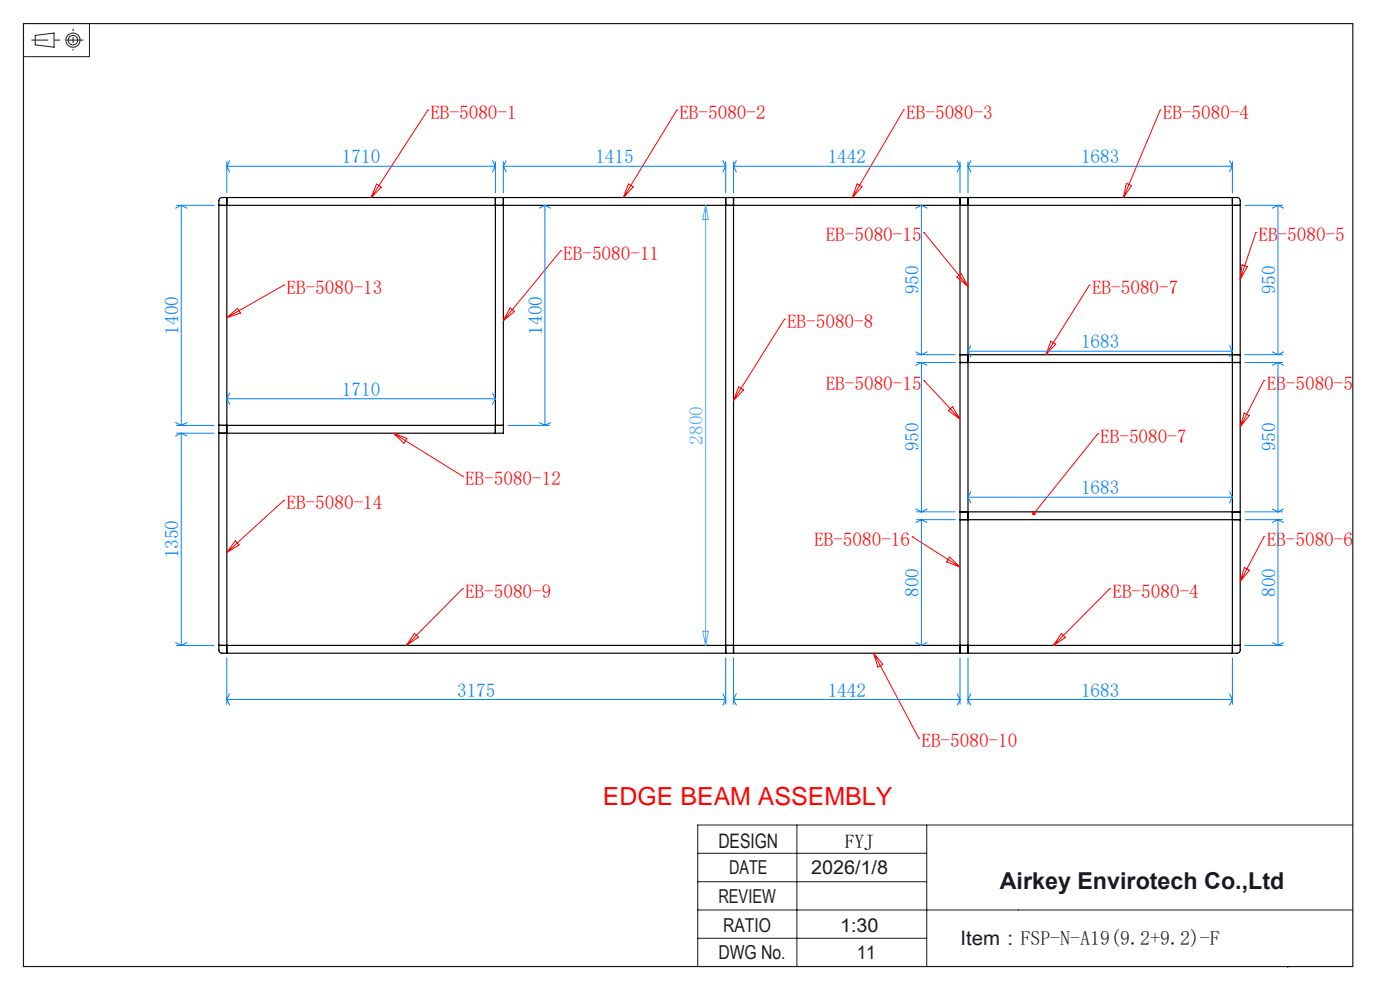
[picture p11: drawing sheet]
<svg xmlns="http://www.w3.org/2000/svg" width="297mm" height="210mm" viewBox="0 0 297 210" stroke-linecap="round" stroke-linejoin="round" font-family="sans-serif">
<g fill="none" stroke="#191924" stroke-width=".21">
<path d="M7.5 7.5l4-.5v3l-4-.5zM19 5v7h-14M169.1 175v30M196.6 175v30M287 175h-139v30M148 187h48.6M148 193h139M148 181h48.6M148.1 199h48.5M273.2 205v.2"/>
<circle cx="15.5" cy="8.5" r="1.01"/>
<circle cx="15.5" cy="8.5" r="1.5"/>
</g>
<path d="M15.5 6.1v4.6" fill="none" stroke="#191924" stroke-width=".21" stroke-dasharray="30.5 1.3 1.3 1.3" stroke-dashoffset="30" stroke-linecap="butt"/>
<path d="M17.7 8.5h-11" fill="none" stroke="#191924" stroke-width=".21" stroke-dasharray="30.5 1.3 1.3 1.3" stroke-dashoffset="26.8" stroke-linecap="butt"/>
<path d="M5 5h282v200h-282z" fill="none" stroke="#191924" stroke-width=".25"/>
<g fill="none" stroke="#000" stroke-width=".25">
<path d="M46.4 43.6h216.7M46.6 42.1l.4-.2 215.8 .1 .3 .5v95.5l-.1 .4-.5 .2-215.8-.1-.3-.6v-95.3zM48.1 41.9v96.7M105.1 41.9v50M106.8 41.9v50h-60.4M154 41.9v96.7M155.6 41.9v96.7M203.7 41.9v96.7M205.4 41.9v96.7M261.4 41.9v96.7M203.7 75.2h59.4M203.7 76.9h59.4"/>
<path d="M46.4 90.2h60.4M203.7 110.2h59.4M203.7 108.6h59.4M46.4 136.9h216.7"/>
</g>
<g fill="none" stroke="#f00" stroke-width=".21">
<path d="M79.9 39l1 .7-2.2 2.2zM90.8 23.3h.1M90.8 23.3l-12.1 18.6M133.3 39l1 .6-2 2.3zM143.6 23.3h.1M143.6 23.3l-11.3 18.6M181.8 39l1.1 .6-2.1 2.3zM191.7 23.3h.1M191.7 23.3l-10.9 18.6M238.9 38.9l1.2 .5-1.8 2.5zM246.1 23.3h.1M246.1 23.3l-7.8 18.6"/>
<path d="M119 53.2h.1M119 53.2l-12.2 14.8M196 49.3h.1M196 49.3l9.4 11.4M203 58.8l.9-.7 1.5 2.6zM263.5 56.2l1.1 .4-1.5 2.6zM266.4 49.3h.1M266.4 49.3l-3.3 9.9M48.1 67.4l2.3-2 .6 1zM60.2 60.5h.1M60.2 60.5l-12.1 6.9M108.2 65.3l.9 .8-2.3 1.9z"/>
<path d="M166.4 67.7h.1M166.4 67.7l-10.8 17.2M223 72.4l1 .6-2.1 2.2zM231.1 60.5h.1M231.1 60.5l-9.2 14.7M83.5 91.9l14.6 9.1M83.5 91.9l2.8 1.1-.6 1zM156.7 82.1l1 .6-2.1 2.2zM196 80.7h.1M196 80.7l7.7 8.2M201.2 87.1l.9-.8 1.6 2.6zM232.9 92h.1"/>
<path d="M232.9 92l-13.6 16.9M263.9 87.6l1.1 .6-1.9 2.3zM268.1 80.7h.1M268.1 80.7l-5 9.8M49.9 114.7l.8 .9-2.6 1.6zM60.2 106.1h.1M60.2 106.1l-12.1 11.1M98.1 101h.1M193.5 113.9h.1M193.5 113.9l10.2 6.4M201.5 118.2l2.2 2.1-2.9-1.1zM268.1 113.9h.1"/>
<path d="M268.1 113.9l-5 9.4M87.9 134.3l.9 .9-2.6 1.7zM98.1 124.9h.1M98.1 124.9l-11.9 12M185.3 138.6l9.6 18M185.3 138.6l2 2.3-1.1 .6zM225.2 134.4l.8 .8-2.5 1.7zM235.4 124.9h.1M235.4 124.9l-11.9 12M264 120.4l1 .6-1.9 2.3zM194.9 156.6h.1"/>
</g>
<g fill="none" stroke="#0080ff" stroke-width=".21">
<path d="M48.1 34.3v6.6M48.1 35.3h57M48.1 35.3l.6 1.2M48.7 34.1l-.6 1.2M104.5 34.1l.6 1.2M105.1 34.3v6.6M105.1 35.3l-.6 1.2M106.8 35.3h47.2M106.8 34.3v6.6M106.8 35.3l.6 1.2M107.4 34.1l-.6 1.2M153.4 34.1l.6 1.2"/>
<path d="M154 34.3v6.6M154 35.3l-.6 1.2M155.6 35.3h48.1M155.6 34.3v6.6M155.6 35.3l.6 1.2M156.2 34.1l-.6 1.2M203.1 34.1l.6 1.2M203.7 34.3v6.6M203.7 35.3l-.6 1.2M205.4 35.3h56M205.4 34.3v6.6M205.4 35.3l.6 1.2"/>
<path d="M206 34.1l-.6 1.2M260.8 34.1l.6 1.2M261.4 34.3v6.6M261.4 35.3l-.6 1.2M37.4 43.6h8M38.5 43.6v46.6M38.5 43.6l1.2 .6M38.5 43.6l-1.2 .6M115.6 43.6v46.6M115.6 43.6l1.2 .6M115.6 43.6l-1.2 .6M195.5 43.6v31.6"/>
<path d="M195.5 43.6l1.2 .6M195.5 43.6l-1.2 .6M264.1 43.6h8M271.1 43.6v31.6M271.1 43.6l1.2 .6M271.1 43.6l-1.2 .6M194.3 74.6l1.2 .6M194.5 75.2h8.2M194.5 76.9h8.2M195.5 76.9v31.7M195.5 76.9l1.2 .6M195.5 76.9l-1.2 .6"/>
<path d="M196.7 74.6l-1.2 .6M205.4 74.5h56M205.4 74.5l.6 1.2M206 73.3l-.6 1.2M260.8 73.3l.6 1.2M261.4 74.5l-.6 1.2M264.1 75.2h8M264.1 76.9h8M269.9 74.6l1.2 .6M271.1 76.9v31.7M271.1 76.9l1.2 .6M271.1 76.9l-1.2 .6"/>
<path d="M272.3 74.6l-1.2 .6M37.3 89.6l1.2 .6M37.4 90.2h8M37.4 91.9h8M38.5 91.9v45M38.5 91.9l1.2 .6M38.5 91.9l-1.2 .6M39.7 89.6l-1.2 .6M48.1 84.6h57M48.1 84.6l.6 1.2M48.7 83.4l-.6 1.2M104.5 83.4l.6 1.2"/>
<path d="M105.1 84.6l-.6 1.2M107.8 90.2h8.8M114.4 89.6l1.2 .6M116.8 89.6l-1.2 .6M194.3 108l1.2 .6M194.5 108.6h8.2M194.5 110.2h8.2M195.5 110.2v26.7M195.5 110.2l1.2 .6M195.5 110.2l-1.2 .6M196.7 108l-1.2 .6M205.4 105.5h56"/>
<path d="M205.4 105.5l.6 1.2M206 104.3l-.6 1.2M260.8 104.3l.6 1.2M261.4 105.5l-.6 1.2M264.1 108.6h8M264.1 110.2h8M269.9 108l1.2 .6M271.1 110.2v26.7M271.1 110.2l1.2 .6M271.1 110.2l-1.2 .6M272.3 108l-1.2 .6M37.3 136.3l1.2 .6"/>
<path d="M37.4 136.9h8M39.7 136.3l-1.2 .6M48.1 139.6v9.8M154 139.6v9.8M155.6 139.6v9.8M194.3 136.3l1.2 .6M196.7 136.3l-1.2 .6M203.7 139.6v9.8M205.4 139.6v9.8M261.4 139.6v9.8M264.1 136.9h8M269.9 136.3l1.2 .6"/>
<path d="M272.3 136.3l-1.2 .6M48.1 148.4h105.9M48.1 148.4l.6 1.2M48.7 147.2l-.6 1.2M153.4 147.2l.6 1.2M154 148.4l-.6 1.2M155.6 148.4h48.1M155.6 148.4l.6 1.2M156.2 147.2l-.6 1.2M203.1 147.2l.6 1.2M203.7 148.4l-.6 1.2M205.4 148.4h56"/>
<path d="M205.4 148.4l.6 1.2M206 147.2l-.6 1.2M260.8 147.2l.6 1.2M261.4 148.4l-.6 1.2"/>
</g>
<path d="M149.7 43.6v93.3M149.7 43.6l.6 3h-1.2zM149.1 133.9h1.2l-.6 3z" fill="none" stroke="#53a9ff" stroke-width=".21"/>
<path d="M218.9 108.8a.4 .4 0 0 1 .6-.3 .4 .4 0 0 1 .2 .6 .4 .4 0 0 1-.6 .1l.2-.3-.2 .3z" fill="#f00"/>
<text font-size="5.3" fill="#f00" x="127.9" y="170.8">EDGE BEAM ASSEMBLY</text>
<text font-size="4.9" fill="#191924" x="212.1" y="188.6">Airkey Envirotech Co.,Ltd</text>
<g font-size="4.2" fill="#191924">
<text x="152.4" y="179.9">DESIGN</text>
<text x="203.8" y="200.4">Item：FSP-N-A19(9.2+9.2)-F</text>
</g>
<g font-size="4.1" fill="#f00">
<text x="91.3" y="25.3">EB-5080-1</text>
<text x="144.1" y="25.3">EB-5080-2</text>
<text x="192.3" y="25.3">EB-5080-3</text>
<text x="246.7" y="25.3">EB-5080-4</text>
<text x="175.2" y="51.2">EB-5080-15</text>
<text x="267" y="51.2">EB-5080-5</text>
<text x="119.5" y="55.1">EB-5080-11</text>
<text x="60.8" y="62.4">EB-5080-13</text>
<text x="231.7" y="62.4">EB-5080-7</text>
<text x="167" y="69.6">EB-5080-8</text>
<text x="175.2" y="82.6">EB-5080-15</text>
<text x="268.7" y="82.6">EB-5080-5</text>
<text x="233.4" y="93.9">EB-5080-7</text>
<text x="98.7" y="103">EB-5080-12</text>
<text x="60.8" y="108">EB-5080-14</text>
<text x="172.7" y="115.8">EB-5080-16</text>
<text x="268.7" y="115.8">EB-5080-6</text>
<text x="98.7" y="126.8">EB-5080-9</text>
<text x="236" y="126.8">EB-5080-4</text>
<text x="195.5" y="158.5">EB-5080-10</text>
</g>
<g font-size="4.1" fill="#0080ff">
<text x="72.6" y="34.7">1710</text>
<text x="126.3" y="34.7">1415</text>
<text x="175.6" y="34.7">1442</text>
<text x="229.3" y="34.7">1683</text>
<text x="194.9" y="62.4" transform="rotate(-90 194.9 62.4)">950</text>
<text x="270.6" y="62.4" transform="rotate(-90 270.6 62.4)">950</text>
<text x="37.9" y="71" transform="rotate(-90 37.9 71)">1400</text>
<text x="115.1" y="71" transform="rotate(-90 115.1 71)">1400</text>
<text x="229.3" y="73.9">1683</text>
<text x="72.6" y="84">1710</text>
<text x="194.9" y="95.8" transform="rotate(-90 194.9 95.8)">950</text>
<text x="270.6" y="95.8" transform="rotate(-90 270.6 95.8)">950</text>
<text x="229.3" y="104.9">1683</text>
<text x="37.9" y="118.5" transform="rotate(-90 37.9 118.5)">1350</text>
<text x="194.9" y="126.6" transform="rotate(-90 194.9 126.6)">800</text>
<text x="270.6" y="126.6" transform="rotate(-90 270.6 126.6)">800</text>
<text x="97" y="147.8">3175</text>
<text x="175.6" y="147.8">1442</text>
<text x="229.3" y="147.8">1683</text>
</g>
<text font-size="4.1" fill="#53a9ff" x="149.1" y="94.3" transform="rotate(-90 149.1 94.3)">2800</text>
<text font-size="4.1" x="179.2" y="179.9">FYJ</text>
<g font-size="4.1" fill="#191924">
<text x="154.7" y="185.5">DATE</text>
<text x="172.1" y="185.5">2026/1/8</text>
<text x="152.4" y="191.5">REVIEW</text>
<text x="153.4" y="197.8">RATIO</text>
<text x="178.2" y="197.8">1:30</text>
<text x="152.4" y="203.4">DWG No.</text>
<text x="181.7" y="203.4">11</text>
</g>
</svg>
